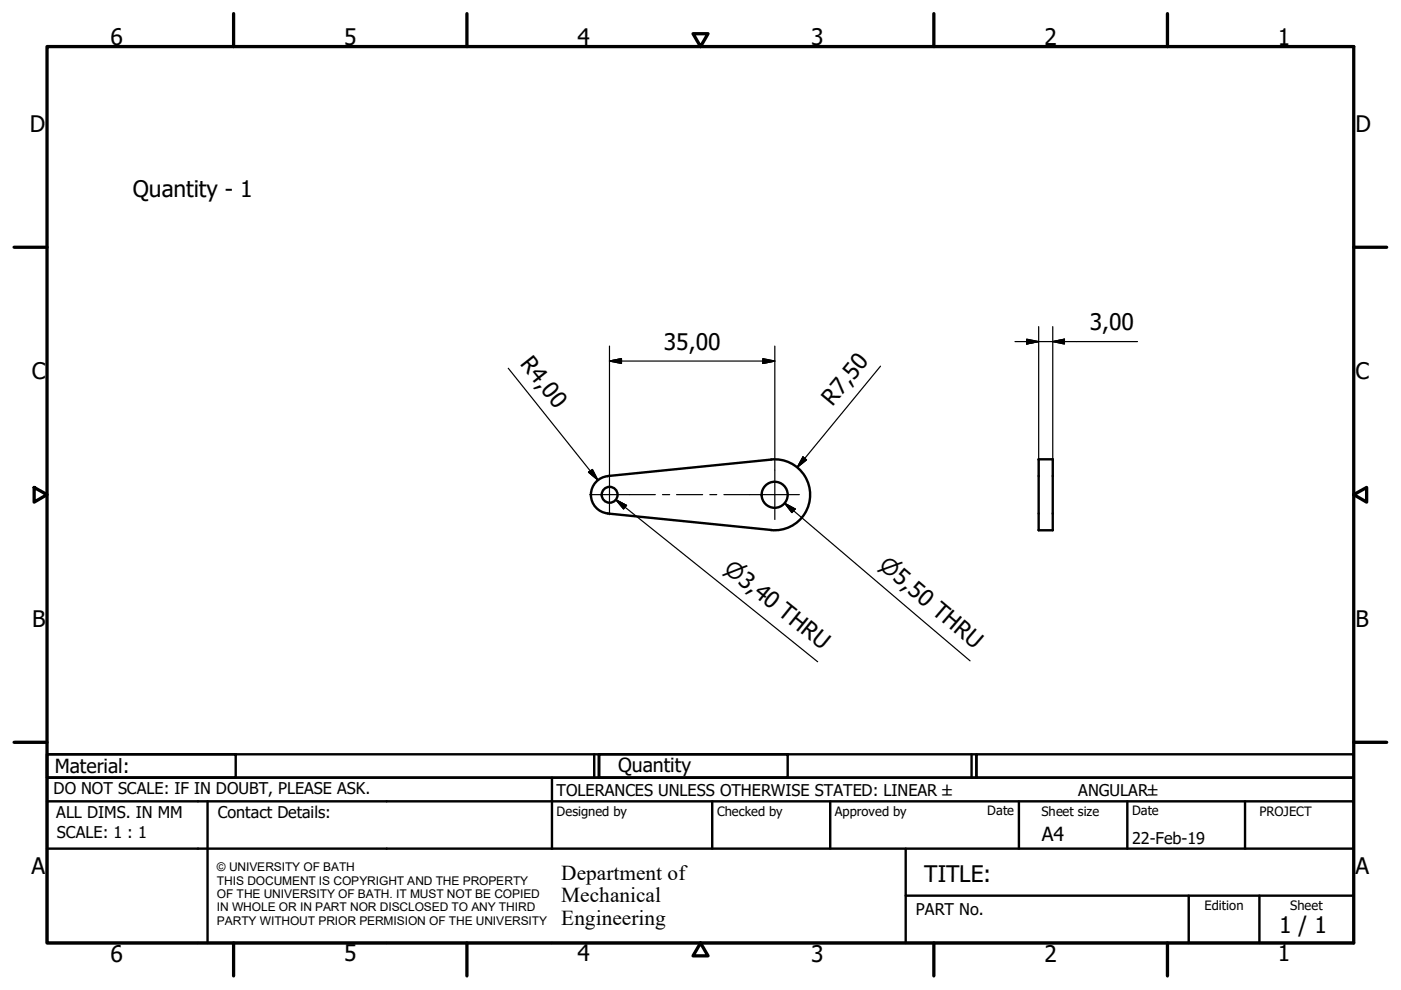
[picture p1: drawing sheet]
<svg xmlns="http://www.w3.org/2000/svg" width="297mm" height="210mm" viewBox="0 0 297 210" stroke-linecap="round" stroke-linejoin="round" font-family="sans-serif">
<!-- layer: Visible (ISO) -->
<g fill="none" stroke="#000" stroke-width=".51">
<path d="M163.5 97.4a7.5 7.5 0 0 1 8.3 7.5 7.5 7.5 0 0 1-8.3 7.5M163.5 97.4l-34.7 3.5M220.2 97.4h3v15h-3zM128.9 101a4 4 0 0 0-3.6 3.9 4 4 0 0 0 3.6 4l34.6 3.5"/>
<circle cx="129.3" cy="104.9" r="1.68"/>
<circle cx="164.2" cy="104.9" r="2.76"/>
</g>
<!-- layer: Border (ISO) -->
<g fill="none" stroke="#000" stroke-width=".7">
<path d="M10 9.9h277v190h-277zM49.5 2.9v7M99 2.9v7M146.9 7.1h3.2l-1.6 2.8zM198 2.9v7M247.5 2.9v7M3 52.4h7M287 52.4h7M7.2 103.3l2.8 1.6-2.8 1.6zM287 104.9l2.8-1.6v3.2zM3 157.4h7M287 157.4h7"/>
<path d="M49.5 199.9v7M99 199.9v7M148.5 199.9l1.6 2.8h-3.2zM198 199.9v7M247.5 199.9v7"/>
</g>
<!-- layer: Title (ISO) -->
<g fill="none" stroke="#000" stroke-width=".51">
<path d="M10 159.9h40v5h-40zM10 159.9h117v5h-117zM126 159.9v5M127 159.9h40v5h-40zM127 159.9h80v5h-80zM206 159.9v5M207 159.9h80v5h-80zM10 169.9v-5h277v5M10 169.9h277v30h-277zM10 179.9h277M44 169.9v30M117 164.9v15"/>
<path d="M151 169.9v10M176 169.9v10M192 179.9v20M216 169.9v10M239 169.9v10M264 169.9v10M192 189.9h95M252 189.9v10M267 189.9v10"/>
</g>
<!-- layer: Center Mark (ISO) -->
<path d="M164.3 99.7v10.4M129.2 100.7v8.4" fill="none" stroke="#000" stroke-width=".25"/>
<!-- layer: Centerline (ISO) -->
<path d="M125 104.9h13.9M140.5 104.9h1.5M143.4 104.9h5.6M150.5 104.9h1.5M153.5 104.9h16" fill="none" stroke="#000" stroke-width=".25"/>
<!-- layer: Dimension (ISO) -->
<g fill="none" stroke="#000" stroke-width=".25">
<path d="M107.8 78.1l18.9 23.7M129.2 76.6l2.6-.6v1.1zM129.2 76.6h35.1M129.2 73.4v27.3M161.7 76l2.6 .6-2.6 .5zM164.3 73.4v26.3M186.7 77.6l-17.7 21.5M215.2 72.4h26M217.7 71.9l2.5 .5-2.5 .5zM220.2 69.3v31.6M223.2 72.4l2.5-.5v1zM223.2 69.3v31.6"/>
<path d="M170.2 96.9l.8 .6-2 1.6zM124.8 100.1l.8-.6 1.1 2.3z"/>
</g>
<path d="M129.2 76.6l2.6-.6zM129.2 76.6l2.6-.6v1.1zM161.7 77.1l2.6-.5zM161.7 76l2.6 .6-2.6 .5zM217.7 72.9l2.5-.5zM217.7 71.9l2.5 .5-2.5 .5zM223.2 72.4l2.5-.5zM223.2 72.4l2.5-.5v1zM170.2 96.9l-1.2 2.2zM170.2 96.9l.8 .6-2 1.6zM124.8 100.1l1.9 1.7zM124.8 100.1l.8-.6 1.1 2.3z" fill="#000" stroke="#000" stroke-width=".25"/>
<!-- layer: Symbol (ISO) -->
<path d="M130.6 106l2.2 1.2-.6 .7zM130.6 106l42.8 34.3M166.4 106.7l2.2 1.2-.7 .8zM166.4 106.7l39.3 33.4" fill="none" stroke="#000" stroke-width=".25"/>
<path d="M130.6 106l2.2 1.2zM130.6 106l2.2 1.2-.6 .7zM166.4 106.7l2.2 1.2zM166.4 106.7l2.2 1.2-.7 .8z" fill="#000" stroke="#000" stroke-width=".25"/>
<g font-size="4.8">
<text x="23.4" y="9.5">6</text>
<text x="73" y="9.5">5</text>
<text x="122.4" y="9.5">4</text>
<text x="172" y="9.5">3</text>
<text x="221.4" y="9.5">2</text>
<text x="271" y="9.5">1</text>
<text x="6.3" y="27.9">D</text>
<text x="287.4" y="27.9">D</text>
<text x="28.2" y="41.8">Quantity - 1</text>
<text x="231.1" y="70">3,00</text>
<text x="110.1" y="77.2" transform="rotate(51 110.1 77.2)">R4,00</text>
<text x="140.8" y="74.2">35,00</text>
<text x="6.7" y="80.4">C</text>
<text x="287.4" y="80.4">C</text>
<text x="176.5" y="86.2" transform="rotate(-51 176.5 86.2)">R7,50</text>
<text x="6.8" y="132.9">B</text>
<text x="287.4" y="132.9">B</text>
<text x="6.7" y="185.4">A</text>
<text x="287.4" y="185.4">A</text>
<text x="196" y="187">TITLE:</text>
<text x="271.2" y="197.8">1 / 1</text>
<text x="23.4" y="203.9">6</text>
<text x="73" y="203.8">5</text>
<text x="122.4" y="203.8">4</text>
<text x="172" y="203.9">3</text>
<text x="221.4" y="203.9">2</text>
<text x="271" y="203.8">1</text>
</g>
<g font-size="4.6">
<text x="153.2" y="121.1" transform="rotate(39 153.2 121.1)">⌀3,40 THRU</text>
<text x="186.1" y="120.3" transform="rotate(40 186.1 120.3)">⌀5,50 THRU</text>
</g>
<g font-size="4.5">
<text x="119" y="186.5">Department of</text>
<text x="119" y="191.3">Mechanical</text>
<text x="119" y="196.1">Engineering</text>
</g>
<g font-size="4.1">
<text x="11.6" y="163.9">Material:</text>
<text x="131.1" y="163.7">Quantity</text>
<text x="220.9" y="178.4">A4</text>
</g>
<g font-size="3.4">
<text x="11.4" y="168.4">DO NOT SCALE: IF IN DOUBT, PLEASE ASK.</text>
<text x="11.9" y="173.5">ALL DIMS. IN MM</text>
<text x="46.2" y="173.5">Contact Details:</text>
<text x="118" y="168.8">TOLERANCES UNLESS OTHERWISE STATED: LINEAR ±</text>
<text x="228.6" y="168.8">ANGULAR±</text>
<text x="12.1" y="177.6">SCALE: 1 : 1</text>
<text x="240" y="178.9">22-Feb-19</text>
<text x="194.2" y="194.1">PART No.</text>
</g>
<g font-size="2.7">
<text x="118" y="173">Designed by</text>
<text x="152" y="173">Checked by</text>
<text x="177" y="173">Approved by</text>
<text x="209.3" y="172.9">Date</text>
<text x="220.8" y="173">Sheet size</text>
<text x="240" y="172.9">Date</text>
<text x="267" y="172.9">PROJECT</text>
<text x="255.4" y="193">Edition</text>
<text x="273.6" y="193">Sheet</text>
</g>
<g font-size="2.5">
<text x="46" y="184.8">© UNIVERSITY OF BATH</text>
<text x="46" y="187.6">THIS DOCUMENT IS COPYRIGHT AND THE PROPERTY</text>
<text x="46" y="190.4">OF THE UNIVERSITY OF BATH. IT MUST NOT BE COPIED</text>
<text x="46" y="193.2">IN WHOLE OR IN PART NOR DISCLOSED TO ANY THIRD</text>
<text x="46" y="196.1">PARTY WITHOUT PRIOR PERMISION OF THE UNIVERSITY</text>
</g>
</svg>
